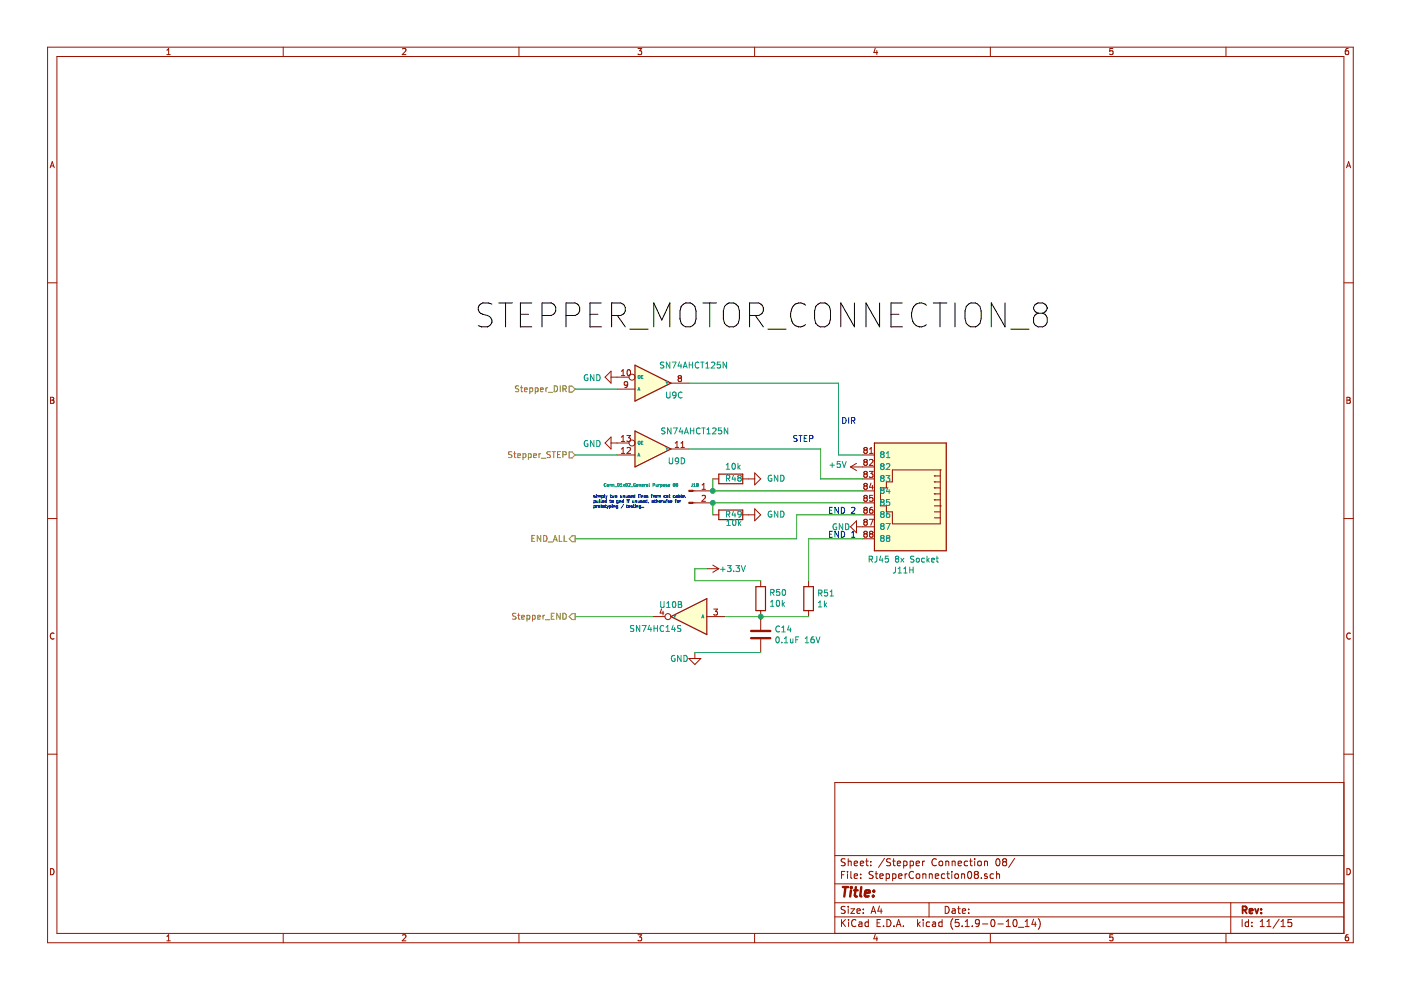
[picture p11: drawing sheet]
EESchema Schematic File Version 4
EELAYER 30 0
EELAYER END
$Descr A4 11693 8268
encoding utf-8
Sheet 11 15
Title ""
Date ""
Rev ""
Comp ""
Comment1 ""
Comment2 ""
Comment3 ""
Comment4 ""
$EndDescr
$Comp
L Clockdiv-KiCad-library:RJ45x8 J?
U 8 1
P 7600 4100
AR Path="/6111FD42/60D8C5B7" Ref="J?"  Part="1" 
AR Path="/60D6E660/60D8C5B7" Ref="J11"  Part="8" 
AR Path="/60D8C5B7" Ref="J11"  Part="8" 
F 0 "J11" H 7657 4767 50  0000 C CNN
F 1 "RJ45 8x Socket" H 7657 4676 50  0000 C CNN
F 2 "Clockdiv-KiCad:RJ45_Conrad_8x" V 7600 4125 50  0001 C CNN
F 3 "~" V 7600 4125 50  0001 C CNN
	8    7600 4100
	-1   0    0    1   
$EndComp
$Comp
L power:GND #PWR?
U 1 1
P 7200 4400
AR Path="/6111FD42/60D8C5BD" Ref="#PWR?"  Part="1" 
AR Path="/60D6E660/60D8C5BD" Ref="#PWR0140"  Part="1" 
F 0 "#PWR0140" H 7200 4150 50  0001 C CNN
F 1 "GND" V 7200 4300 50  0000 R CNN
F 2 "" H 7200 4400 50  0001 C CNN
F 3 "" H 7200 4400 50  0001 C CNN
	1    7200 4400
	0    1    1    0   
$EndComp
$Comp
L power:+5V #PWR?
U 1 1
P 7200 3900
AR Path="/6111FD42/60D8C5C3" Ref="#PWR?"  Part="1" 
AR Path="/60D6E660/60D8C5C3" Ref="#PWR0139"  Part="1" 
F 0 "#PWR0139" H 7200 3750 50  0001 C CNN
F 1 "+5V" V 7215 4028 50  0000 L CNN
F 2 "" H 7200 3900 50  0001 C CNN
F 3 "" H 7200 3900 50  0001 C CNN
	1    7200 3900
	0    -1   -1   0   
$EndComp
$Comp
L Clockdiv-KiCad-library:SN74AHCT125N U?
U 4 1
P 5450 3750
AR Path="/6111FD42/60D8C5C9" Ref="U?"  Part="2" 
AR Path="/60D6E660/60D8C5C9" Ref="U9"  Part="4" 
F 0 "U9" H 5650 3650 50  0000 C CNN
F 1 "SN74AHCT125N" H 5800 3900 50  0000 C CNN
F 2 "Package_SO:SO-14_5.3x10.2mm_P1.27mm" H 5450 3750 50  0001 C CNN
F 3 "https://www.ti.com/general/docs/suppproductinfo.tsp?distId=10&gotoUrl=https%3A%2F%2Fwww.ti.com%2Flit%2Fgpn%2Fsn74ahct125" H 5450 3750 50  0001 C CNN
	4    5450 3750
	1    0    0    -1  
$EndComp
$Comp
L power:GND #PWR?
U 1 1
P 5150 3700
AR Path="/6111FD42/60D8C5CF" Ref="#PWR?"  Part="1" 
AR Path="/60D6E660/60D8C5CF" Ref="#PWR0134"  Part="1" 
F 0 "#PWR0134" H 5150 3450 50  0001 C CNN
F 1 "GND" V 5155 3572 50  0000 R CNN
F 2 "" H 5150 3700 50  0001 C CNN
F 3 "" H 5150 3700 50  0001 C CNN
	1    5150 3700
	0    1    1    0   
$EndComp
Wire Wire Line
	5150 3800 4800 3800
$Comp
L Clockdiv-KiCad-library:SN74HC14S U?
U 2 1
P 5750 5150
AR Path="/6111FD42/60D8C5D6" Ref="U?"  Part="1" 
AR Path="/60D6E660/60D8C5D6" Ref="U10"  Part="2" 
F 0 "U10" H 6000 5250 50  0000 R CNN
F 1 "SN74HC14S" H 6250 5050 50  0000 R CNN
F 2 "Package_SO:SO-14_5.3x10.2mm_P1.27mm" H 5750 5150 50  0001 C CNN
F 3 "https://www.ti.com/lit/gpn/sn74hc14" H 5750 5150 50  0001 C CNN
	2    5750 5150
	-1   0    0    -1  
$EndComp
Wire Wire Line
	5450 5150 4800 5150
$Comp
L power:GND #PWR?
U 1 1
P 5800 5450
AR Path="/6111FD42/60D8C5DD" Ref="#PWR?"  Part="1" 
AR Path="/60D6E660/60D8C5DD" Ref="#PWR0135"  Part="1" 
F 0 "#PWR0135" H 5800 5200 50  0001 C CNN
F 1 "GND" H 5750 5400 50  0000 R CNN
F 2 "" H 5800 5450 50  0001 C CNN
F 3 "" H 5800 5450 50  0001 C CNN
	1    5800 5450
	1    0    0    -1  
$EndComp
$Comp
L power:+3.3V #PWR?
U 1 1
P 5900 4750
AR Path="/6111FD42/60D8C5E3" Ref="#PWR?"  Part="1" 
AR Path="/60D6E660/60D8C5E3" Ref="#PWR0136"  Part="1" 
F 0 "#PWR0136" H 5900 4600 50  0001 C CNN
F 1 "+3.3V" V 5900 4850 50  0000 L CNN
F 2 "" H 5900 4750 50  0001 C CNN
F 3 "" H 5900 4750 50  0001 C CNN
	1    5900 4750
	0    1    1    0   
$EndComp
$Comp
L Device:R R?
U 1 1
P 6750 5000
AR Path="/6111FD42/60D8C5E9" Ref="R?"  Part="1" 
AR Path="/60D6E660/60D8C5E9" Ref="R51"  Part="1" 
F 0 "R51" H 6820 5046 50  0000 L CNN
F 1 "1k" H 6820 4955 50  0000 L CNN
F 2 "Resistor_SMD:R_0603_1608Metric_Pad0.98x0.95mm_HandSolder" V 6680 5000 50  0001 C CNN
F 3 "~" H 6750 5000 50  0001 C CNN
	1    6750 5000
	1    0    0    -1  
$EndComp
$Comp
L Device:R R?
U 1 1
P 6350 5000
AR Path="/6111FD42/60D8C5EF" Ref="R?"  Part="1" 
AR Path="/60D6E660/60D8C5EF" Ref="R50"  Part="1" 
F 0 "R50" H 6280 4954 50  0000 R CNN
F 1 "10k" H 6280 5045 50  0000 R CNN
F 2 "Resistor_SMD:R_0603_1608Metric_Pad0.98x0.95mm_HandSolder" V 6280 5000 50  0001 C CNN
F 3 "~" H 6350 5000 50  0001 C CNN
	1    6350 5000
	-1   0    0    1   
$EndComp
Wire Wire Line
	6050 5150 6350 5150
Connection ~ 6350 5150
$Comp
L Device:C C?
U 1 1
P 6350 5300
AR Path="/6111FD42/60D8C5F8" Ref="C?"  Part="1" 
AR Path="/60D6E660/60D8C5F8" Ref="C14"  Part="1" 
F 0 "C14" H 6465 5346 50  0000 L CNN
F 1 "0.1uF 16V" H 6465 5255 50  0000 L CNN
F 2 "Capacitor_SMD:C_0603_1608Metric_Pad1.08x0.95mm_HandSolder" H 6388 5150 50  0001 C CNN
F 3 "~" H 6350 5300 50  0001 C CNN
	1    6350 5300
	1    0    0    -1  
$EndComp
Wire Wire Line
	5800 5450 6350 5450
Wire Wire Line
	6350 4850 5800 4850
Wire Wire Line
	6350 5150 6750 5150
Wire Wire Line
	5800 4850 5800 4750
Wire Wire Line
	5800 4750 5900 4750
$Comp
L Clockdiv-KiCad-library:SN74AHCT125N U?
U 3 1
P 5450 3200
AR Path="/6111FD42/60D8C615" Ref="U?"  Part="1" 
AR Path="/60D6E660/60D8C615" Ref="U9"  Part="3" 
F 0 "U9" H 5550 3100 50  0000 L CNN
F 1 "SN74AHCT125N" H 5500 3350 50  0000 L CNN
F 2 "Package_SO:SO-14_5.3x10.2mm_P1.27mm" H 5450 3200 50  0001 C CNN
F 3 "https://www.ti.com/general/docs/suppproductinfo.tsp?distId=10&gotoUrl=https%3A%2F%2Fwww.ti.com%2Flit%2Fgpn%2Fsn74ahct125" H 5450 3200 50  0001 C CNN
	3    5450 3200
	1    0    0    -1  
$EndComp
$Comp
L power:GND #PWR?
U 1 1
P 5150 3150
AR Path="/6111FD42/60D8C621" Ref="#PWR?"  Part="1" 
AR Path="/60D6E660/60D8C621" Ref="#PWR0133"  Part="1" 
F 0 "#PWR0133" H 5150 2900 50  0001 C CNN
F 1 "GND" V 5155 3022 50  0000 R CNN
F 2 "" H 5150 3150 50  0001 C CNN
F 3 "" H 5150 3150 50  0001 C CNN
	1    5150 3150
	0    1    1    0   
$EndComp
Text Label 3950 2750 0    200  ~ 0
STEPPER_MOTOR_CONNECTION_8
Text Notes 7150 3550 2    50   ~ 0
DIR
Text Notes 6800 3700 2    50   ~ 0
STEP
Text Notes 7150 4300 2    50   ~ 0
END 2
Text Notes 7150 4500 2    50   ~ 0
END 1
Wire Wire Line
	7000 3200 7000 3800
Wire Wire Line
	7000 3800 7200 3800
Wire Wire Line
	6750 4500 7200 4500
$Comp
L Connector:Conn_01x02_Male J?
U 1 1
P 5750 4100
AR Path="/6111FD42/60D8C635" Ref="J?"  Part="1" 
AR Path="/60D6E660/60D8C635" Ref="J18"  Part="1" 
F 0 "J18" H 5800 4150 25  0000 C CNN
F 1 "Conn_01x02_General Purpose 08" H 5350 4150 25  0000 C CNN
F 2 "Connector_PinHeader_2.54mm:PinHeader_1x02_P2.54mm_Vertical" H 5750 4100 50  0001 C CNN
F 3 "~" H 5750 4100 50  0001 C CNN
	1    5750 4100
	1    0    0    -1  
$EndComp
Wire Wire Line
	5750 3200 7000 3200
Wire Wire Line
	5750 3750 6850 3750
Wire Wire Line
	6850 3750 6850 4000
Wire Wire Line
	6850 4000 7200 4000
Wire Wire Line
	6750 4500 6750 4850
$Comp
L power:GND #PWR?
U 1 1
P 6250 4000
AR Path="/6111FD42/60D8C640" Ref="#PWR?"  Part="1" 
AR Path="/60D6E660/60D8C640" Ref="#PWR0137"  Part="1" 
F 0 "#PWR0137" H 6250 3750 50  0001 C CNN
F 1 "GND" V 6250 3850 50  0000 R CNN
F 2 "" H 6250 4000 50  0001 C CNN
F 3 "" H 6250 4000 50  0001 C CNN
	1    6250 4000
	0    -1   -1   0   
$EndComp
$Comp
L Device:R R?
U 1 1
P 6100 4300
AR Path="/6111FD42/60D8C646" Ref="R?"  Part="1" 
AR Path="/60D6E660/60D8C646" Ref="R49"  Part="1" 
F 0 "R49" V 6100 4350 50  0000 R CNN
F 1 "10k" V 6030 4345 50  0000 R CNN
F 2 "Resistor_SMD:R_0603_1608Metric_Pad0.98x0.95mm_HandSolder" V 6030 4300 50  0001 C CNN
F 3 "~" H 6100 4300 50  0001 C CNN
	1    6100 4300
	0    -1   -1   0   
$EndComp
$Comp
L Device:R R?
U 1 1
P 6100 4000
AR Path="/6111FD42/60D8C64C" Ref="R?"  Part="1" 
AR Path="/60D6E660/60D8C64C" Ref="R48"  Part="1" 
F 0 "R48" V 6100 4050 50  0000 R CNN
F 1 "10k" V 6200 4050 50  0000 R CNN
F 2 "Resistor_SMD:R_0603_1608Metric_Pad0.98x0.95mm_HandSolder" V 6030 4000 50  0001 C CNN
F 3 "~" H 6100 4000 50  0001 C CNN
	1    6100 4000
	0    -1   -1   0   
$EndComp
$Comp
L power:GND #PWR?
U 1 1
P 6250 4300
AR Path="/6111FD42/60D8C652" Ref="#PWR?"  Part="1" 
AR Path="/60D6E660/60D8C652" Ref="#PWR0138"  Part="1" 
F 0 "#PWR0138" H 6250 4050 50  0001 C CNN
F 1 "GND" V 6250 4150 50  0000 R CNN
F 2 "" H 6250 4300 50  0001 C CNN
F 3 "" H 6250 4300 50  0001 C CNN
	1    6250 4300
	0    -1   -1   0   
$EndComp
Wire Wire Line
	5950 4000 5950 4100
Wire Wire Line
	5950 4200 5950 4300
Wire Wire Line
	5950 4100 7200 4100
Connection ~ 5950 4100
Wire Wire Line
	5950 4200 7200 4200
Connection ~ 5950 4200
Wire Wire Line
	7200 4300 6650 4300
Wire Wire Line
	6650 4300 6650 4500
Text Notes 4950 4250 0    25   ~ 0
simply two unused lines from cat cable. \npulled to gnd if unused, otherwise for\nprototyping / testing..
Text HLabel 4800 3250 0    50   Input ~ 0
Stepper_DIR
Wire Wire Line
	4800 3250 5150 3250
Text HLabel 4800 3800 0    50   Input ~ 0
Stepper_STEP
Text HLabel 4800 5150 0    50   Output ~ 0
Stepper_END
Text HLabel 4800 4500 0    50   Output ~ 0
END_ALL
Wire Wire Line
	4800 4500 6650 4500
$EndSCHEMATC
